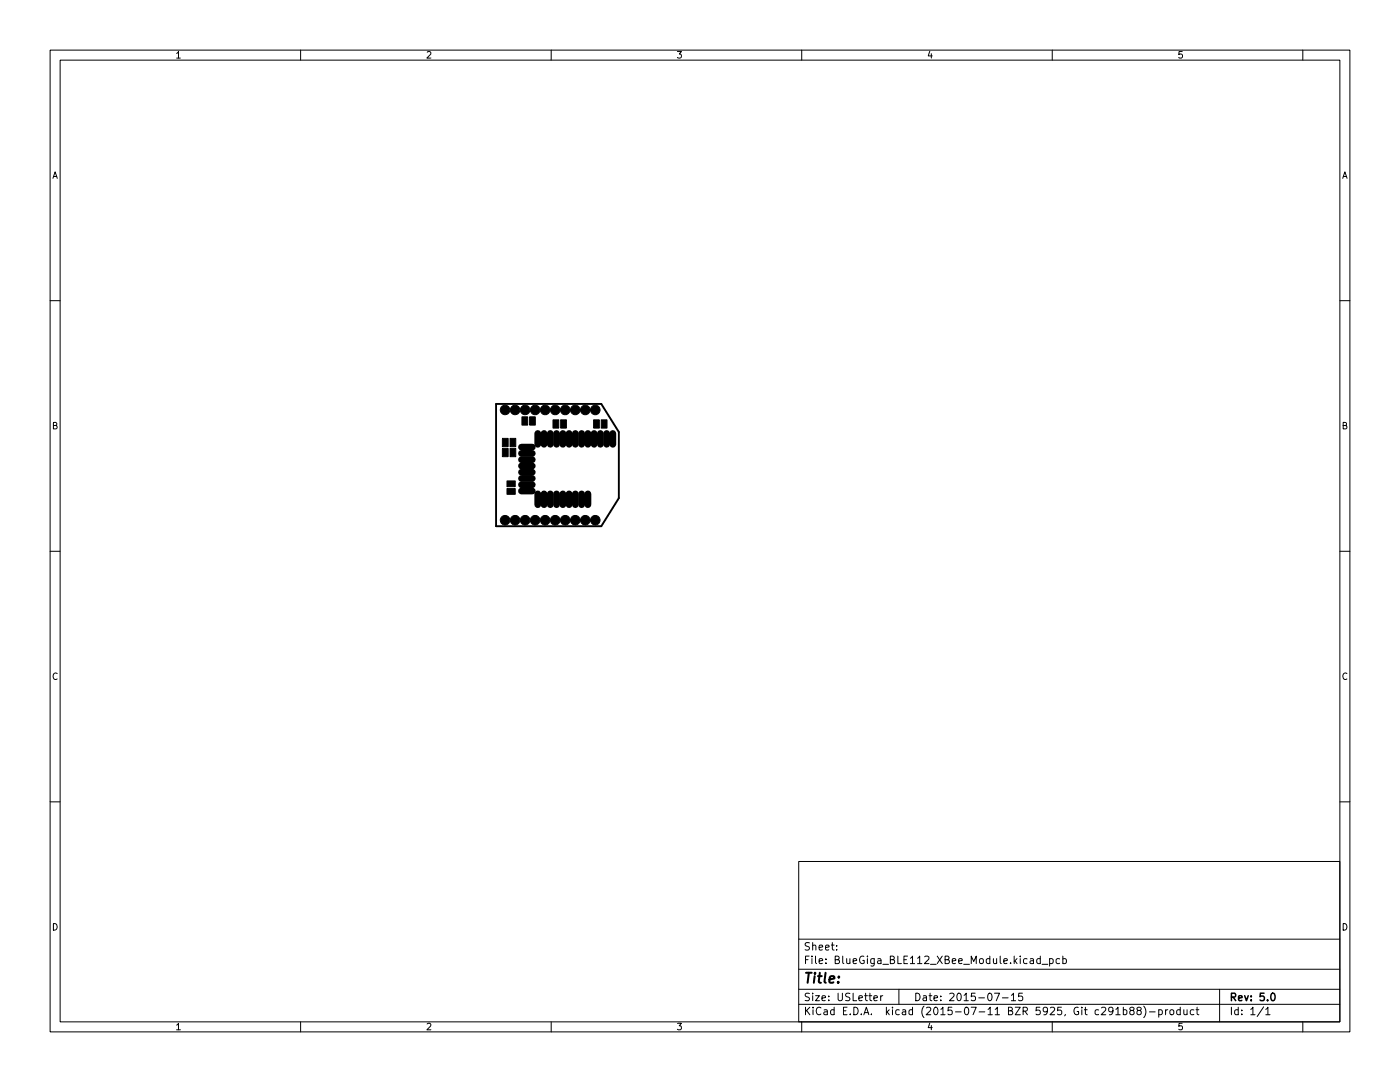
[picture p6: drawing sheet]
<svg xmlns="http://www.w3.org/2000/svg" width="279mm" height="216mm" viewBox="0 0 279 216" stroke-linecap="round" stroke-linejoin="round" font-family="sans-serif">
<g fill="none" stroke="#000" stroke-width=".2">
<path d="M10 10h259.4v195.9h-259.4zM12 12h255.4v191.9h-255.4zM60 10v2M110 10v2M160 10v2M210 10v2M260 10v2M10 60h2M267.4 60h2M10 110h2M267.4 110h2M10 160h2"/>
<path d="M267.4 160h2M159.4 171.9h108v32h-108zM159.4 197.4h108M159.4 193.4h108M159.4 187.4h108M167 189.4v.2M167 188.7v.1M174.4 199.2l.7-.2-.1-.3h-.4l-.2 .2 .1 .7h.5M175.8 198.7v1M176.2 198.7l-.4 .3M179.4 197.4v3M198.5 198.2h1l-.7 1.5"/>
<path d="M200 199.1h1.2M201.8 198.6l.5-.4v1.5M201.8 199.7h.9M204 198.2h-.7v.7l.2-.2 .5 .1 .1 .2-.1 .5-.2 .2-.5-.2M207.6 191.4l-.4-.1-.3 .3 .1 .6h.6M207.6 190.8v1.5M208 192.4h1.1M209.5 191.4l.4-.1 .3 .3-.2 .6h-.5M209.5 191.3v1.5M211.5 191.4l-.5-.1-.2 .3 .1 .6h.6M212.1 191.4l.4-.1 .3 .3-.1 .6h-.6M212.1 190.8v1.5"/>
<path d="M243.4 197.4v6.5M60 203.9v2M110 203.9v2M159.4 200.4h108M160 203.9v2M210 203.9v2M222.7 201.4l.4-.4v1.5M222.7 202.5h.8M224.2 201.5h.4l.3 .3-.1 .6h-.6M224.2 201v1.5M225.8 201.6l-.3-.3v-.2l.3-.1h.4l.1 .3v.2l-.7 .2-.1 .2v.4l.3 .2 .4-.1 .1-.2v-.4l-.3-.2M227.2 201.6l-.3-.3 .1-.2 .2-.1h.4l.2 .3-.1 .2-.7 .2-.1 .2 .1 .4 .2 .2h.3l.3-.3v-.3l-.3-.3"/>
<path d="M228.3 200.8a1.72 1.72 0 0 1 0 2.2M229.4 201.9h1.1M231.3 201.5h.4l.3 .3-.2 .6h-.5M231.3 201.5v1.5M232.6 201.5v1M233 201.5l-.4 .3M233.6 201.5h.4l.3 .3v.4l-.3 .3-.4-.1-.1-.2zM235.5 201.5h-.4l-.3 .3 .2 .6h.5M235.5 201v1.5M236.3 201.5v.9l.4 .1 .2-.2M236.9 201.5v1M238.3 201.5h-.5l-.3 .3 .2 .6h.6"/>
<path d="M238.7 201.5h.6M238.9 201v1.3l.4 .2M252.2 200.9l-1.3 1.9M252.6 201.4l.4-.4v1.5M252.6 202.5h.9M260 203.9v2"/>
</g>
<path d="M253.8 198.2h.2a.8 .8 0 0 1 .5 .7 .8 .8 0 0 1-.5 .8 1 1 0 0 1-.2-1.5z" fill="none" stroke="#000" stroke-width=".3"/>
<path d="M99 80.6h21l3.5 5.6v13.2l-3.5 5.6h-21z" fill="none" stroke="#000" stroke-width=".38"/>
<g fill="#000" stroke="#000" stroke-width=".2">
<path d="M101.2 96h1.6v1.1h-1.6zM101.2 97.5h1.6v1.1h-1.6zM100.3 89.5h1.1v1.6h-1.1zM100.3 87.5h1.1v1.6h-1.1zM101.8 89.5h1.1v1.6h-1.1zM101.8 87.5h1.1v1.6h-1.1zM104.2 83.2h1.1v1.6h-1.1zM105.7 83.2h1.1v1.6h-1.1zM110.4 83.8h1.1v1.6h-1.1zM111.9 83.8h1.1v1.6h-1.1zM118.5 83.8h1.1v1.6h-1.1zM120 83.8h1.1v1.6h-1.1z"/>
<circle cx="100.8" cy="81.8" r=".95"/>
<circle cx="102.8" cy="81.8" r=".95"/>
<circle cx="104.8" cy="81.8" r=".95"/>
<circle cx="106.8" cy="81.8" r=".95"/>
<circle cx="108.8" cy="81.8" r=".95"/>
<circle cx="110.8" cy="81.8" r=".95"/>
<circle cx="112.8" cy="81.8" r=".95"/>
<circle cx="114.8" cy="81.8" r=".95"/>
<circle cx="116.8" cy="81.8" r=".95"/>
<circle cx="118.8" cy="81.8" r=".95"/>
<circle cx="100.8" cy="103.8" r=".95"/>
<circle cx="102.8" cy="103.8" r=".95"/>
<circle cx="104.8" cy="103.8" r=".95"/>
<circle cx="106.8" cy="103.8" r=".95"/>
<circle cx="108.8" cy="103.8" r=".95"/>
<circle cx="110.8" cy="103.8" r=".95"/>
<circle cx="112.8" cy="103.8" r=".95"/>
<circle cx="114.8" cy="103.8" r=".95"/>
<circle cx="116.8" cy="103.8" r=".95"/>
<circle cx="118.8" cy="103.8" r=".95"/>
</g>
<g fill="none" stroke="#000" stroke-width="1.4">
<path d="M104.1 89.2h2.1M104.1 90.5h2.1M104.1 91.7h2.1M104.1 93h2.1M104.1 94.2h2.1M104.1 95.5h2.1M104.1 96.7h2.1M104.1 98h2.1M107.3 86.5v2.2M107.3 98.5v2.2M108.6 86.5v2.2M108.6 98.5v2.2"/>
<path d="M109.8 86.5v2.2M109.8 98.5v2.2M111.1 86.5v2.2M111.1 98.5v2.2M112.3 86.5v2.2M112.3 98.5v2.2M113.6 86.5v2.2M113.6 98.5v2.2M114.8 86.5v2.2M114.8 98.5v2.2M116.1 86.5v2.2M116.1 98.5v2.2"/>
<path d="M117.3 86.5v2.2M117.3 98.5v2.2M118.6 86.5v2.2M119.8 86.5v2.2M121.1 86.5v2.2M122.3 86.5v2.2"/>
</g>
<text font-size="2.8" x="160.4" y="196.2">Title:</text>
<g font-size="2.1">
<text x="160.4" y="189.7">Sheet:</text>
<text x="160.4" y="192.4">File: BlueGiga_BLE112_XBee_Module.kicad_pcb</text>
<text x="160.4" y="202.5">KiCad E.D.A. kicad (2015-07-11 BZR 5925, Git c291b88)-product</text>
<text x="160.4" y="199.7">Size: USLetter</text>
<text x="182.4" y="199.7">Date: 2015-07-15</text>
<text x="245.4" y="199.7">Rev: 5.0</text>
<text x="245.4" y="202.5">Id: 1/1</text>
</g>
<g font-size="1.8">
<text x="35" y="11.6">1</text>
<text x="85" y="11.6">2</text>
<text x="135" y="11.6">3</text>
<text x="185" y="11.6">4</text>
<text x="235" y="11.6">5</text>
<text x="10.3" y="35.6">A</text>
<text x="267.7" y="35.6">A</text>
<text x="10.3" y="85.7">B</text>
<text x="267.7" y="85.7">B</text>
<text x="10.3" y="135.6">C</text>
<text x="267.7" y="135.6">C</text>
<text x="10.3" y="185.7">D</text>
<text x="267.7" y="185.7">D</text>
<text x="35" y="205.6">1</text>
<text x="85" y="205.6">2</text>
<text x="135" y="205.6">3</text>
<text x="185" y="205.6">4</text>
<text x="235" y="205.6">5</text>
</g>
</svg>
